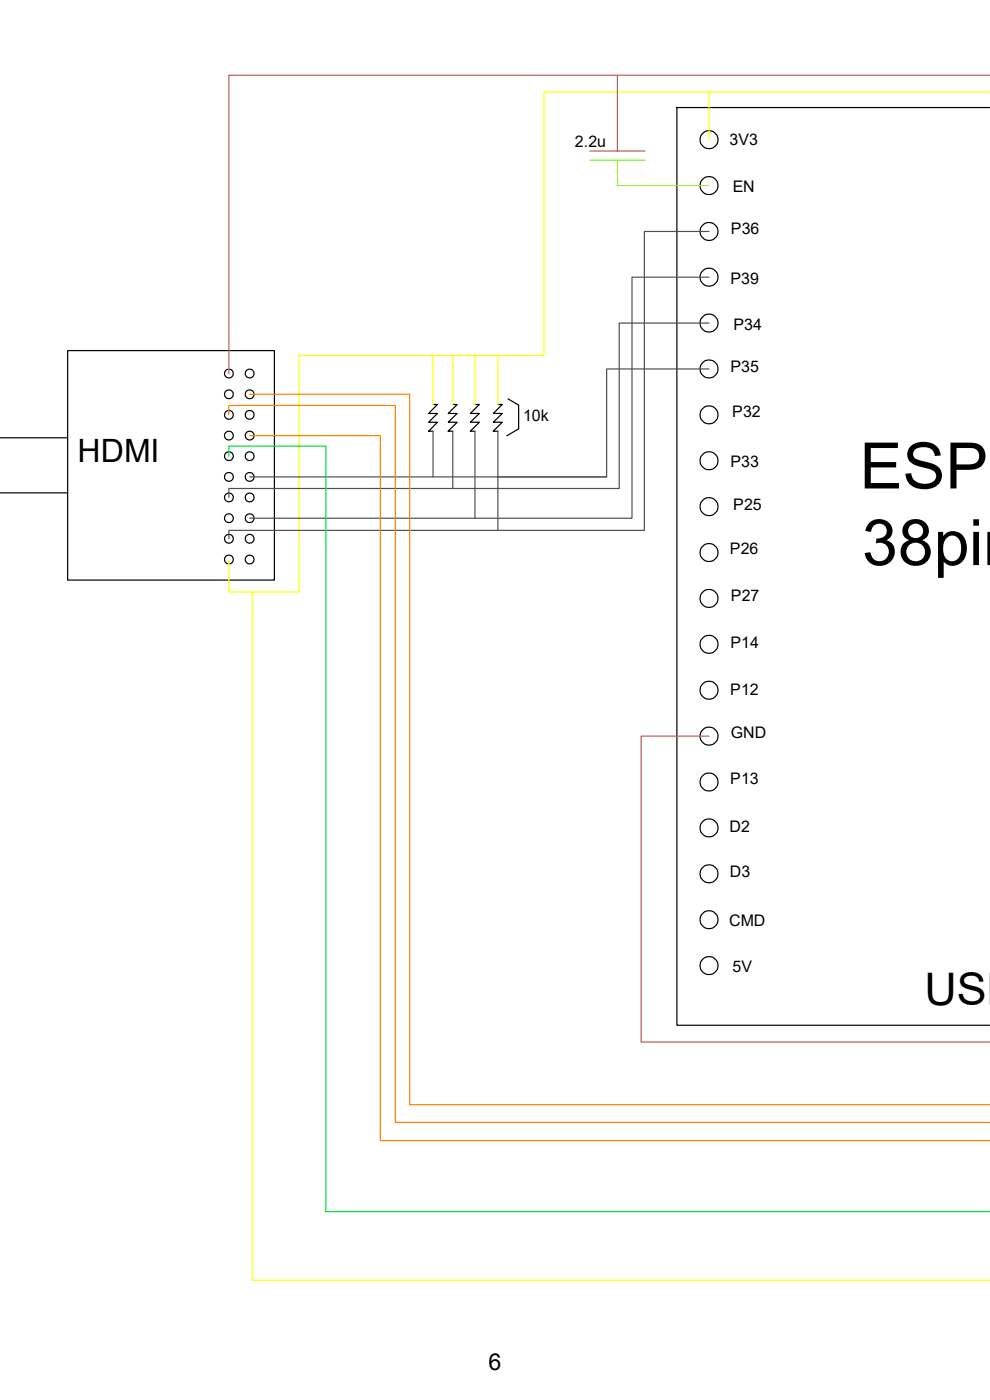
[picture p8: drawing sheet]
<svg xmlns="http://www.w3.org/2000/svg" width="210mm" height="297mm" viewBox="0 0 210 297" stroke-linecap="round" stroke-linejoin="round" font-family="sans-serif">
<g fill="none" stroke="#000" stroke-width=".25">
<path d="M209.9 22.8h-66.3v194.7h66.3M14.4 74.4h43.8v48.7h-43.8zM0 92.9h14.4M91.9 85.8h.9l-1.9 1.9h1.9l-1.9 1.9h1.9l-1.9 1.9h1M96.1 85.8h.9l-1.9 1.9h1.9l-1.9 1.9h1.9l-1.9 1.9h1M100.8 85.8h.9l-1.9 1.9h1.9l-1.9 1.9h1.9l-1.9 1.9h1M105.6 85.8h1l-2 1.9h2l-2 1.9h2l-2 1.9h1M107.8 84.6l2.2 1.3v5.1l-2.5 1.5M0 104.6h14.4"/>
<circle cx="150.4" cy="39.4" r="1.91"/>
<circle cx="150.4" cy="29.7" r="1.91"/>
<circle cx="150.4" cy="49.1" r="1.91"/>
<circle cx="150.4" cy="58.8" r="1.91"/>
<circle cx="48.6" cy="79.2" r=".94"/>
<circle cx="53" cy="79.2" r=".94"/>
<circle cx="150.4" cy="68.6" r="1.91"/>
<circle cx="150.4" cy="78.3" r="1.91"/>
<circle cx="48.6" cy="96.8" r=".94"/>
<circle cx="48.6" cy="92.4" r=".94"/>
<circle cx="48.6" cy="88" r=".94"/>
<circle cx="48.6" cy="83.7" r=".94"/>
<circle cx="53" cy="96.8" r=".94"/>
<circle cx="53" cy="92.4" r=".94"/>
<circle cx="53" cy="88" r=".94"/>
<circle cx="53" cy="83.7" r=".94"/>
<circle cx="150.4" cy="97.8" r="1.91"/>
<circle cx="150.4" cy="88" r="1.91"/>
<circle cx="48.6" cy="118.7" r=".94"/>
<circle cx="48.6" cy="109.9" r=".94"/>
<circle cx="48.6" cy="105.5" r=".94"/>
<circle cx="48.6" cy="101.2" r=".94"/>
<circle cx="48.6" cy="114.3" r=".94"/>
<circle cx="53" cy="118.7" r=".94"/>
<circle cx="53" cy="105.5" r=".94"/>
<circle cx="53" cy="114.3" r=".94"/>
<circle cx="53" cy="109.9" r=".94"/>
<circle cx="53" cy="101.2" r=".94"/>
<circle cx="150.4" cy="107.5" r="1.91"/>
<circle cx="150.4" cy="117.2" r="1.91"/>
<circle cx="150.4" cy="136.7" r="1.91"/>
<circle cx="150.4" cy="127" r="1.91"/>
<circle cx="150.4" cy="156.2" r="1.91"/>
<circle cx="150.4" cy="146.5" r="1.91"/>
<circle cx="150.4" cy="165.9" r="1.91"/>
<circle cx="150.4" cy="175.7" r="1.91"/>
<circle cx="150.4" cy="185.4" r="1.91"/>
<circle cx="150.4" cy="195.1" r="1.91"/>
<circle cx="150.4" cy="204.9" r="1.91"/>
</g>
<path d="M150.4 19.5h-35v55.9h-52v50.2h-14.8v-6.9M150.4 19.5v10.1M150.4 19.5h59.5M91.9 75.4v10.4M96.1 75.4v10.4M100.8 75.4v10.4M105.6 75.4v10.4M53.5 125.6v146h156.4" fill="none" stroke="#ff0" stroke-width=".25"/>
<path d="M131 16v16M209.9 16h-161.3v63.2M125.1 32h11.7M150.4 156.2h-14.4v64.9h73.9" fill="none" stroke="#b85c5c" stroke-width=".25"/>
<path d="M150.4 49.1h-13.7v63.4h-88.1v1.8M150.4 58.8h-16.3v51.1h-81.1M150.4 68.5h-19v35.1h-82.8v1.9M150.4 78.3h-21.7v22.9h-75.7M91.9 91.5v9.7M96.1 91.5v12.1M100.8 91.5v18.4M105.6 91.5v21M105.5 101.2h23.2" fill="none" stroke="#4f4f4f" stroke-width=".25"/>
<path d="M48.6 96.8v-2.1h20.5v162.3h140.8" fill="none" stroke="#00dd37" stroke-width=".25"/>
<path d="M48.6 88v-2h35.3v152.1h126M53 83.7h33.9v150.7h123M53 92.4h27.7v149.6h129.2" fill="none" stroke="#ff7f00" stroke-width=".25"/>
<path d="M125.1 34h5.9v5.4h19.4M131 34h5.8" fill="none" stroke="#7fff00" stroke-width=".25"/>
<g font-size="13.6">
<text x="182.4" y="103.6">ESP3</text>
<text x="182.9" y="119.9">38pin</text>
</g>
<text font-size="9.5" x="196.1" y="213.3">USB</text>
<text font-size="6.8" x="16.4" y="98">HDMI</text>
<text font-size="4.9" x="103.6" y="290.7">6</text>
<g font-size="3.4">
<text x="122" y="31.2">2.2u</text>
<text x="154.8" y="30.7">3V3</text>
<text x="155.4" y="40.7">EN</text>
<text x="155.1" y="49.7">P36</text>
<text x="155" y="60.2">P39</text>
<text x="155.6" y="70">P34</text>
<text x="154.9" y="78.8">P35</text>
<text x="111" y="89.4">10k</text>
<text x="155.3" y="88.4">P32</text>
<text x="154.9" y="99.1">P33</text>
<text x="155.5" y="108.3">P25</text>
<text x="154.9" y="117.5">P26</text>
<text x="155.1" y="127.5">P27</text>
<text x="154.9" y="137.4">P14</text>
<text x="154.9" y="147.4">P12</text>
<text x="155.1" y="156.6">GND</text>
<text x="154.9" y="166.2">P13</text>
<text x="154.8" y="176.5">D2</text>
<text x="154.8" y="186.1">D3</text>
<text x="154.7" y="196.5">CMD</text>
<text x="155.4" y="206.2">5V</text>
</g>
</svg>
